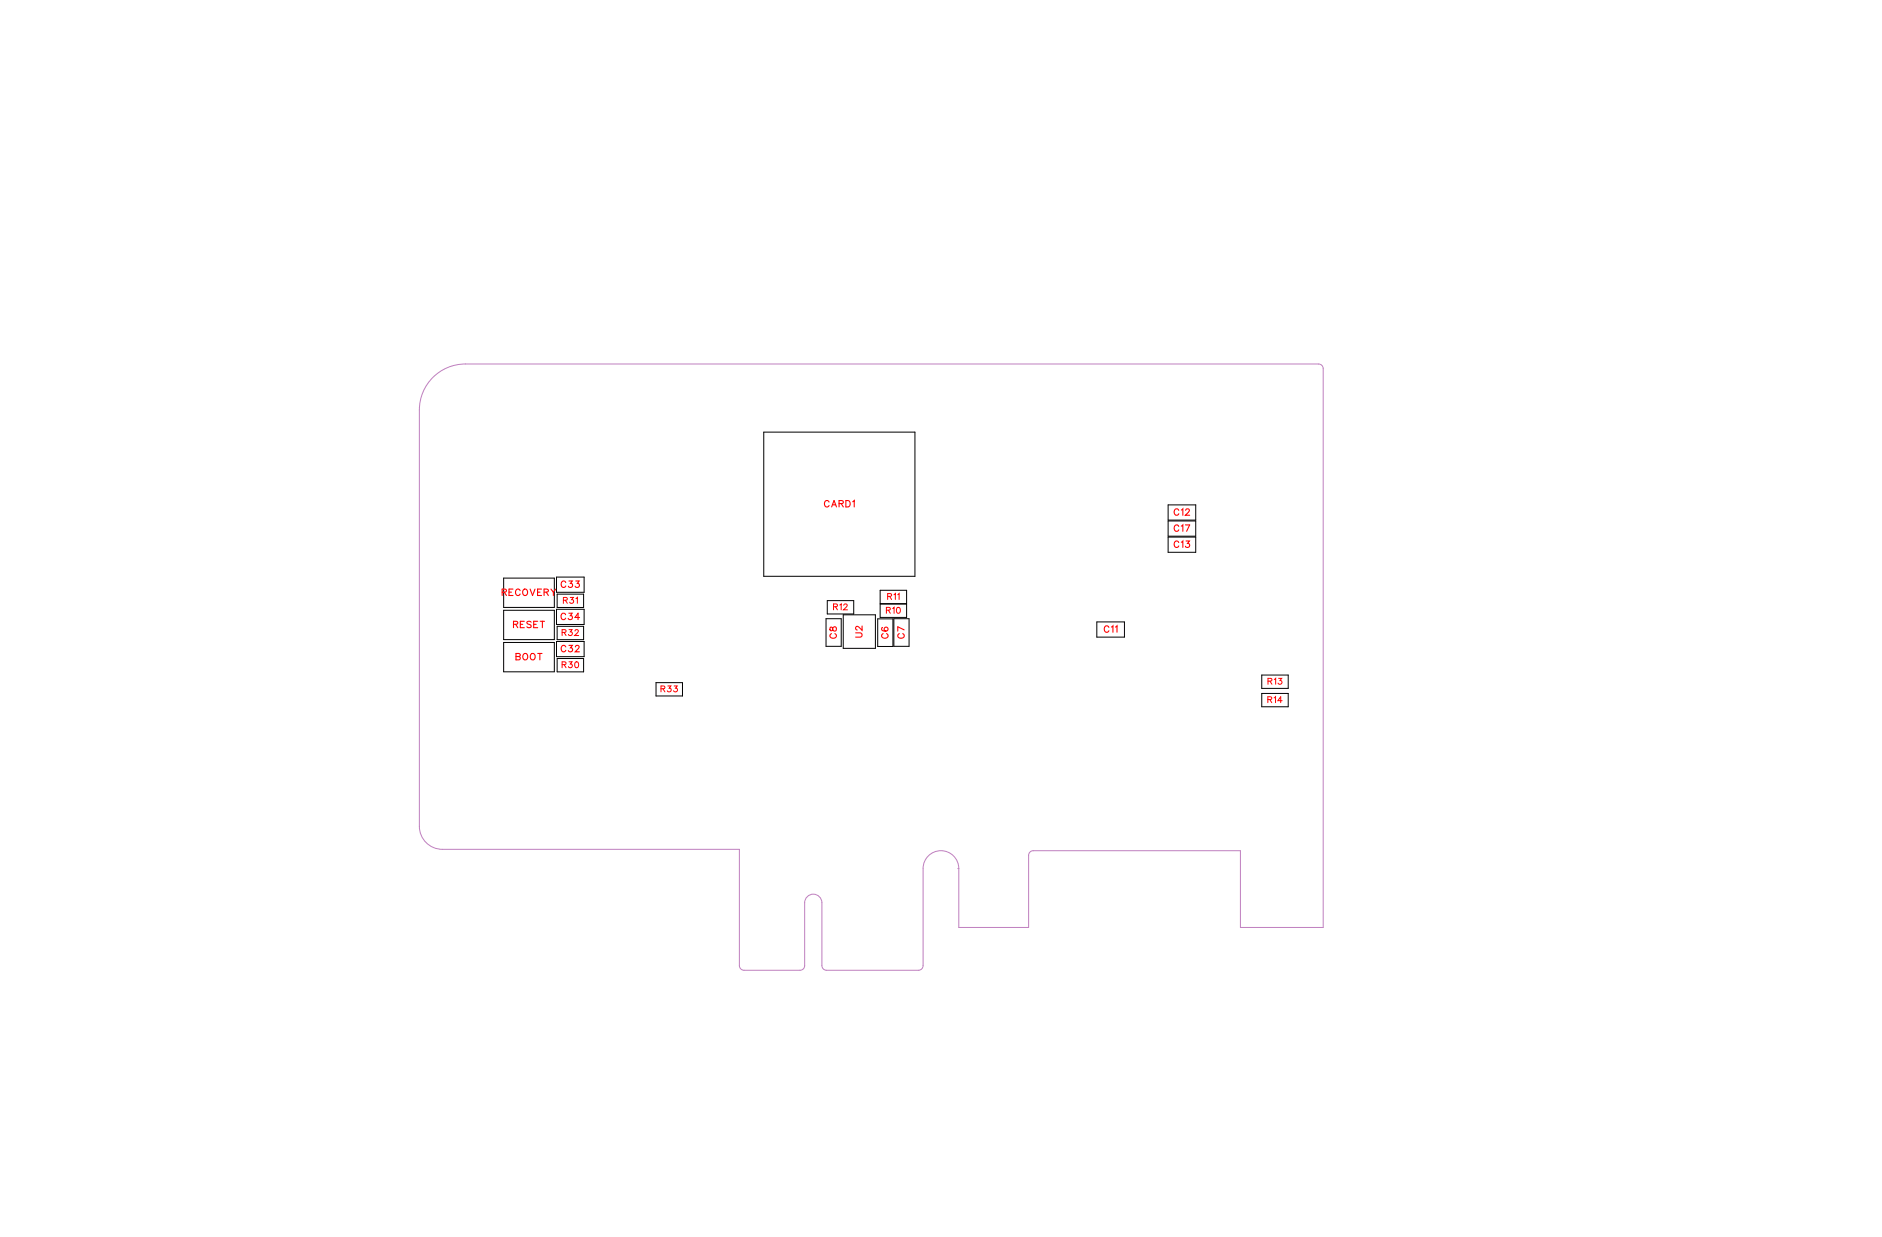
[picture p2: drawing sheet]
<svg xmlns="http://www.w3.org/2000/svg" width="208mm" height="137mm" viewBox="0 0 208 137" stroke-linecap="round" stroke-linejoin="round" font-family="sans-serif">
<path d="M105.9 96a1.97 1.97 0 0 0-2-2 1.97 1.97 0 0 0-1.9 2v10.7l-.1 .2-.2 .2-.2 .1h-10.2l-.3-.1-.1-.2-.1-.2v-7M105.9 96v6.5h7.7v-8l.1-.3 .2-.2h.2h22.9v8.5h9.2v-61.8l-.1-.2-.2-.2-.2-.1h-94.3a5.1 5.1 0 0 0-5.1 5.1v46a2.54 2.54 0 0 0 2.6 2.5h32.8v12.9v.2l.2 .2 .3 .1h6.2l.2-.1 .2-.2 .1-.2v-7a.95 .95 0 0 1 .9-.9 .95 .95 0 0 1 1 .9M105.9 96h.1" fill="none" stroke="#bf80bf" stroke-width=".11"/>
<g fill="none" stroke="#000" stroke-width=".11">
<path d="M84.4 47.7h16.7v16h-16.7zM129 55.8h3.1v1.7h-3.1zM129 57.6h3.1v1.6h-3.1zM129 59.3h3.1v1.7h-3.1zM55.6 71h5.6v3.2h-5.6zM55.6 63.9h5.6v3.2h-5.6zM55.6 67.4h5.6v3.3h-5.6zM61.5 63.8h3v1.6h-3zM61.5 67.3h3v1.7h-3zM61.5 70.9h3v1.6h-3zM61.5 65.6h3v1.5h-3zM61.5 69.2h3v1.5h-3z"/>
<path d="M61.5 72.7h3v1.5h-3zM72.5 75.4h2.9v1.5h-2.9zM91.2 68.4h1.7v3h-1.7zM91.4 66.4h2.9v1.4h-2.9zM93.2 67.9h3.5v3.7h-3.5zM97 68.4h1.6v3h-1.6zM97.2 65.2h3v1.5h-3zM97.2 66.7h3v1.5h-3zM98.7 68.4h1.7v3h-1.7zM121.2 68.7h3v1.7h-3zM139.4 74.6h2.9v1.4h-2.9zM139.4 76.6h2.9v1.5h-2.9z"/>
</g>
<g fill="none" stroke="#f00" stroke-width=".12">
<path d="M91.6 55.5a.26 .26 0 0 0-.3-.2 .26 .26 0 0 0-.2 .3v.1a.26 .26 0 0 0 .2 .3 .26 .26 0 0 0 .3-.2M91.9 56l.2-.7 .3 .7M92 55.8h.3M92.7 55.6h.4v-.2l-.4-.1v.7M92.9 55.6l.3 .4M93.4 55.3h.3a.38 .38 0 0 1 .2 .4 .38 .38 0 0 1-.2 .3h-.3zM94.2 55.4l.2-.1v.7M130.2 56.4a.26 .26 0 0 0-.3-.2 .26 .26 0 0 0-.2 .3v.2a.26 .26 0 0 0 .2 .2 .26 .26 0 0 0 .3-.1M130.2 59.9a.26 .26 0 0 0-.3-.1 .26 .26 0 0 0-.2 .2v.2a.26 .26 0 0 0 .2 .3 .26 .26 0 0 0 .3-.2M130.2 58.2a.26 .26 0 0 0-.3-.2 .26 .26 0 0 0-.2 .3v.1a.26 .26 0 0 0 .2 .3 .26 .26 0 0 0 .3-.2M130.5 56.3l.2-.1v.7M130.5 59.9l.2-.1v.7"/>
<path d="M130.5 58.1l.2-.1v.7M130.9 58h.5l-.3 .7M131 56.4l.1-.2h.2l.1 .1-.1 .3-.4 .3h.5M131 59.8h.4l-.2 .2a.24 .24 0 0 1 .2 .4 .25 .25 0 0 1-.5-.1M55.5 65.4h.4v-.2l-.1-.1h-.3v.7M55.7 65.4l.2 .4M56.2 65.4h.3M56.7 65.1h-.5v.7h.5M56.7 69l.4-.1 .1-.1-.2-.2h-.3v.7M57 69l.2 .3M57 72.5l.4 .1 .1 .2-.2 .1h-.3v-.7l.4 .1 .1 .1-.2 .1M57.5 65.2a.26 .26 0 0 0-.3-.1 .26 .26 0 0 0-.2 .3v.1a.26 .26 0 0 0 .2 .3 .26 .26 0 0 0 .3-.2"/>
<path d="M57.5 69h.2M57.8 72.3l.1-.1a.33 .33 0 0 1 .4 .3 .33 .33 0 0 1-.4 .4l-.1-.3zM57.9 65.1a.33 .33 0 0 1 .4 .3 .33 .33 0 0 1-.4 .4l-.2-.3zM57.9 68.6h-.4v.7h.4M58.6 65.1l.2 .7 .3-.7M58.7 68.7l-.2-.1-.3 .1 .1 .2 .3 .2 .1 .1-.2 .1-.3-.1M58.7 72.2a.33 .33 0 0 1 .4 .3 .33 .33 0 0 1-.4 .4l-.1-.3zM59 69h.2M59.4 65.4h.3M59.4 68.6h-.4v.7h.4M59.4 72.2h.5M59.6 72.2v.7"/>
<path d="M59.7 68.6h.4M59.8 65.1h-.4v.7h.4M59.9 68.6v.7M60.1 65.4h.4v-.3h-.4v.7M60.3 65.4l.3 .4M60.9 65.1l.2 .3v.4M61.4 65.1l-.3 .3M62.5 67.9a.26 .26 0 0 0-.3-.2 .26 .26 0 0 0-.2 .3v.2a.26 .26 0 0 0 .2 .3 .26 .26 0 0 0 .3-.2M62.5 71.5a.26 .26 0 0 0-.3-.2 .26 .26 0 0 0-.2 .3v.1a.26 .26 0 0 0 .2 .3 .26 .26 0 0 0 .3-.2M62.5 64.4a.26 .26 0 0 0-.3-.2 .26 .26 0 0 0-.2 .3v.1a.26 .26 0 0 0 .2 .3 .26 .26 0 0 0 .3-.2M62.8 67.7h.4l-.2 .3a.24 .24 0 0 1 .2 .4 .24 .24 0 0 1-.4-.1M62.9 71.3h.3l-.2 .3a.24 .24 0 0 1 .2 .4 .24 .24 0 0 1-.4-.1"/>
<path d="M62.9 64.2h.3l-.2 .3a.24 .24 0 0 1 .2 .3 .24 .24 0 0 1-.4 0M63.6 71.5l.1-.2h.1l.2 .1-.1 .3-.4 .3h.5M63.6 64.2h.4l-.2 .3a.24 .24 0 0 1 .1 .3 .24 .24 0 0 1-.4 0M64 68.2h-.5l.4-.5v.8M91.7 69.3v.3l.2 .1 .3-.5a.24 .24 0 0 1 .2 .3 .24 .24 0 0 1-.2 .2l-.2-.1-.1-.3zM91.9 70a.26 .26 0 0 0-.2 .3 .26 .26 0 0 0 .3 .2h.1a.26 .26 0 0 0 .3-.2 .26 .26 0 0 0-.2-.3M94.5 69.9h.5l.2 .2-.1 .3h-.6M95.2 69.2v.4l-.3-.3-.2-.1-.2 .1v.2l.2 .1M97.5 69.3h-.1a.35 .35 0 0 0 .3 .5 .35 .35 0 0 0 .4-.3 .22 .22 0 0 0-.2-.2 .22 .22 0 0 0-.2 .2 .22 .22 0 0 0 .2 .2M97.6 70a.26 .26 0 0 0-.2 .3 .26 .26 0 0 0 .3 .2h.1a.26 .26 0 0 0 .3-.2 .26 .26 0 0 0-.2-.3M99.3 70a.26 .26 0 0 0-.1 .3 .26 .26 0 0 0 .2 .2h.2a.26 .26 0 0 0 .3-.2 .26 .26 0 0 0-.2-.3M99.9 69.6l-.7-.4v.5"/>
<path d="M122.5 69.3a.26 .26 0 0 0-.3-.2 .26 .26 0 0 0-.2 .3v.2a.26 .26 0 0 0 .2 .3 .26 .26 0 0 0 .3-.2M122.8 69.3l.1-.2v.7M123.2 69.3l.2-.2v.7"/>
</g>
<g fill="none" stroke="#f00" stroke-width=".11">
<path d="M62.1 73.4h.4v-.2l-.4-.1v.7M62.1 69.9l.4-.1v-.2h-.4v.6M62.2 66.3h.4v-.2l-.4-.1v.7M62.3 73.4l.2 .4M62.3 69.9l.2 .3M62.5 66.3l.2 .4M62.9 73.1h.3l-.2 .3a.22 .22 0 0 1 .2 .3 .22 .22 0 0 1-.4-.1M62.9 69.6h.3l-.2 .2a.22 .22 0 0 1 .2 .4 .22 .22 0 0 1-.4-.1M63 66h.3l-.2 .2a.22 .22 0 0 1 .2 .4 .22 .22 0 0 1-.4-.1M63.5 69.7l.1-.1 .3 .1-.4 .5h.4M63.6 73.1a.32 .32 0 0 1 .4 .3 .32 .32 0 0 1-.3 .4l-.2-.2v-.2zM63.6 66.1l.2-.1v.7"/>
<path d="M73 76.1h.4v-.3h-.4v.6M73.2 76.1l.3 .3M73.8 75.8h.3l-.2 .2a.22 .22 0 0 1 .2 .4 .22 .22 0 0 1-.4-.1M74.5 75.8h.3l-.2 .2a.22 .22 0 0 1 .2 .4 .22 .22 0 0 1-.4-.1M92.1 67h.4v-.2l-.4-.1v.7M92.3 67l.2 .4M92.8 66.8l.1-.1v.7M93.2 66.9l.1-.2 .3 .1-.4 .6h.4M97.9 67.4h.4v-.2l-.4-.1v.7M98.1 65.9h.3l.1-.3h-.4v.6M98.1 67.4l.3 .4M98.3 65.9l.2 .3"/>
<path d="M98.6 67.2l.2-.1v.7M98.8 65.7l.1-.1v.6M99.1 67.1a.32 .32 0 0 1 .4 .3 .32 .32 0 0 1-.2 .4l-.2-.2-.1-.2zM99.2 65.7l.1-.1v.6M140.1 77.3h.3l.1-.3h-.4v.6M140.1 75.2h.3l.1-.2-.4-.1v.7M140.3 77.3l.2 .3M140.3 75.2l.2 .4M140.8 77.1l.1-.1v.6M140.8 75.1l.1-.2v.7M141.2 74.9h.4l-.2 .3a.22 .22 0 0 1 .2 .3 .22 .22 0 0 1-.4 0M141.6 77.4h-.4l.3-.4v.6"/>
</g>
<g font-size="1.2" fill="#fff">
<text x="91" y="56.3">CARD1</text>
<text x="129.7" y="57.2">C12</text>
<text x="129.7" y="59">C17</text>
<text x="61.9" y="65.2">C33</text>
<text x="129.7" y="60.8">C13</text>
<text x="55.4" y="66.1">RECOVERY</text>
<text x="56.7" y="69.6">RESET</text>
<text x="61.9" y="68.7">C34</text>
<text x="92.7" y="70.6" transform="rotate(-90 92.7 70.6)">C8</text>
<text x="95.5" y="70.4" transform="rotate(-90 95.5 70.4)">U2</text>
<text x="98.4" y="70.6" transform="rotate(-90 98.4 70.6)">C6</text>
<text x="100.2" y="70.6" transform="rotate(-90 100.2 70.6)">C7</text>
<text x="121.9" y="70.1">C11</text>
<text x="56.9" y="73.2">BOOT</text>
<text x="61.9" y="72.3">C32</text>
</g>
<g font-size="1.1" fill="#fff">
<text x="62" y="70.5">R32</text>
<text x="62.2" y="66.9">R31</text>
<text x="92" y="67.6">R12</text>
<text x="97.9" y="68">R10</text>
<text x="98" y="66.5">R11</text>
<text x="62" y="74">R30</text>
<text x="73" y="76.7">R33</text>
<text x="140" y="77.9">R14</text>
<text x="140" y="75.9">R13</text>
</g>
</svg>
